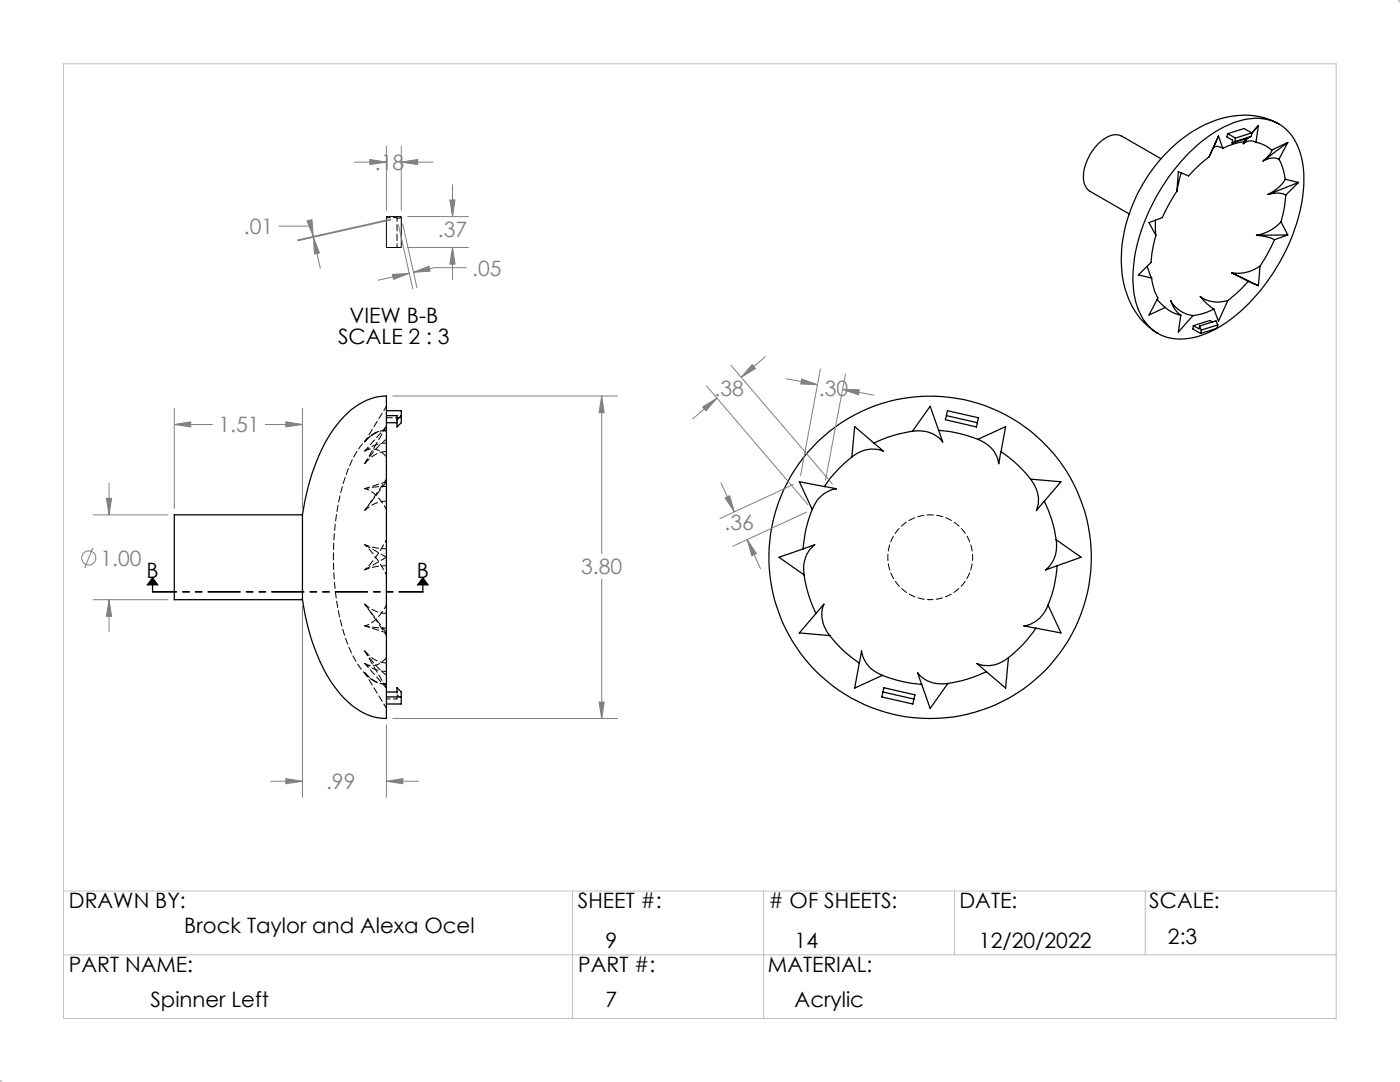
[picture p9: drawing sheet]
<svg xmlns="http://www.w3.org/2000/svg" width="279mm" height="216mm" viewBox="0 0 279 216" stroke-linecap="round" stroke-linejoin="round" font-family="sans-serif">
<g fill="none" stroke="#000" stroke-width=".25">
<path d="M231.7 31.7l-7.8-4.5a3.4 3.4 0 0 0-3.9 .8 9.6 9.6 0 0 0-3.7 8.4l.5 1 .7 .8 7.9 4.5M234.9 38.2l-1.6 2.5-1.3 2.7-2.7 1 1.4 2.6M235.8 34.5l-.9 3.7M241.3 31.3l-2.1 1.8-2 2-2-.8-.3 3.9M242.2 29.4l-.9 1.9M242.2 29.4l.8-.2 1.1 .4M243.2 27.2l.9 2.4M243.2 27.2l-1.9 4.1M243.2 27.2l-1 2.2M245 26.7l-.1 .6 1.1 .7-.1 .5M245 26.7l1.6 .9M246.5 28.3l-.6 .2"/>
<path d="M246.6 27.6l-.1 .7M248.2 28.3a13.7 13.7 0 0 0-4.1 1.3M248.2 28.3l.4-.3-.5 .7M248.8 27.6l-.6 .7M249 27.6l-.9 1.1M249.7 27.2l-3.2 1.1M249.7 27.2l-.5 .3-3.3 1M249.8 26.5l-1.5-.9-3.3 1.1M249.8 26.5l-3.2 1.1M249.8 26.5l-.1 .7M250.6 28.4a6.4 6.4 0 0 1 3.2 1.6M250.6 28.4a2.15 2.15 0 0 0-2.5 .3"/>
<path d="M251.1 25l-.5 3.4M251.1 25l-1.3 1.5M251.1 25l-1.3 1.6M253.1 38.8l2-.3 1.5 .4M253.8 30l-.2 .6-1.5 1.5M254.9 24.6a15.3 15.3 0 0 0-13.4-.2 30.2 30.2 0 0 0-15.3 16.2 25.7 25.7 0 0 0-1.4 17.7 14 14 0 0 0 6.3 8.2M255 24.6l.2 .1M255.2 31.8a10.7 10.7 0 0 1 1.3 4M255.2 31.8a3.4 3.4 0 0 0-3.1 .3M256.5 35.8a7.6 7.6 0 0 1-3.4 3M256.5 35.8l2.7 .6M256.6 38.9a24.8 24.8 0 0 1-.9 5.4"/>
<path d="M257 28.4l-1.8 3.4M257 28.4l-3.2 1.6M257 28.4l-4.9 3.7M259.2 36.4l-2.6 2.5M259.2 36.4l-6.1 2.4M229 53.1l.8 2.4M229.8 55.5a11 11 0 0 0 1.3 4l-1.8 3.4 3.3-1.6M230.6 43.9l.1 3.1M230.7 47l-.8 3.4-.2 2-2.5 2.5 2.6 .6M231 59.7l1.6 1.6M245 60a6.2 6.2 0 0 1-5.5-.8l1.1 1.1 1.7 1.4M245 60l-1.8 4.1-.9-2.4"/>
<path d="M245.8 54.4l3.3 1.8M245.8 54.4l5.3 2.6M249.1 56.2l-1.5 1.5-2.6 2.3M249.1 56.2l2 .8M250.8 47l2 .3 1.6 .5M251.5 53.1a7.7 7.7 0 0 1-5.7 1.3M251.5 53.1l-.4 3.9M254.4 47.8l-1.4 2.8-1.5 2.5M255.7 44.3a8.7 8.7 0 0 1-4.9 2.7M255.7 44.3l1.3 2.6M257 46.9l-2.6 .9M257 46.9l-6.2 .1"/>
<path d="M232.6 61.3a6.5 6.5 0 0 0 3.1 1.6M235.7 62.9l-1.2-1.1-.9-1.9a5.9 5.9 0 0 0 4.5 3.1M235.7 62.9l-.5 3.4 2.9-3.3M238.2 65l-.1 .7 1.5 .8M238.2 65l1.1 .6 .1-.5M239.4 65.1l.3 .8M239.7 65.9l-.1 .6M242 64.2l-.6-.2-3.2 1M242.3 61.7a11.5 11.5 0 0 1-4.2 1.3M242.9 65.5a36.8 36.8 0 0 0 15.6-20.1 24.8 24.8 0 0 0 1-14.8 8.8 8.8 0 0 0-9.8-6.9 20.3 20.3 0 0 0-11.6 6.1 39.1 39.1 0 0 0-11.9 23.6 15.7 15.7 0 0 0 2.4 10.9 8.8 8.8 0 0 0 9.1 3.2l3.1-1 1.9-.9M243 64.8l-3.3 1.1M243 64.8l-.3-.8-3.3 1.1"/>
<path d="M243 64.8l-.1 .7-3.3 1M77.1 82h3v2.3l-.9 .9v-2.3h-2.1M77.1 84.3h2.1M80.1 82.9l-.9 .8M164.5 97.1l2.4 .4a6.1 6.1 0 0 0-4.8 4.2M164.5 97.1l-5-1 2.6 5.6M170 91.2a25.1 25.1 0 0 0-5.5 5.9M174.4 88.4l1.9 1.6a6.1 6.1 0 0 0-6.3 1.2M174.4 88.4l-3.8-3.3-.6 6.1M182.1 86a26.5 26.5 0 0 0-7.7 2.4M187.3 85.9l.8 2.3a6.2 6.2 0 0 0-6-2.2M187.3 85.9a26.4 26.4 0 0 1 7.9 1.8"/>
<path d="M187.3 85.9l-1.7-4.8-3.5 4.9M188.9 82.9l.2-.9 6.2 1.4-.2 .9M188.9 82.9l6.2 1.4M188.9 82.9l-.2 .8 6.2 1.5 .2-.9M195.2 87.7a6.1 6.1 0 0 1 4.1 4.8l.5-2.4M195.2 87.7l5.5-2.6-.9 5M199.8 90.1a26.1 26.1 0 0 1 5.9 5.5M205.7 95.6a6.3 6.3 0 0 1 1.1 6.3l1.6-1.9M205.7 95.6l6 .5-3.3 3.9M30.4 115.3l1.1 1.4h-2.1zM30.4 115.3v2.8M60.4 102.7a40.7 40.7 0 0 1 6.2-17 14.2 14.2 0 0 1 9.7-6.6l.8-.1v64.3a10.7 10.7 0 0 1-7.8-3.4 28.8 28.8 0 0 1-7.4-13.3l-1-4.1-.5-2.8"/>
<path d="M60.4 102.7v17M60.4 102.7h-25.6v17h25.6M84.4 115.3l1 1.4h-2zM84.4 115.3v2.8M160.3 109.5l2.3-.8a6.3 6.3 0 0 0-2.1 6M160.3 109.5l-4.8 1.7 5 3.5M160.5 114.7a25.6 25.6 0 0 0 2.3 7.7M162.1 101.7a24.9 24.9 0 0 0-1.8 7.8M208.4 100a25.6 25.6 0 0 1 2.4 7.7M210.8 107.7a6.3 6.3 0 0 1-2.1 6l2.3-.8M210.8 107.7l5 3.5-4.8 1.7M211 112.9a23.7 23.7 0 0 1-1.8 7.9"/>
<path d="M77.1 139.1h3M77.1 138.1h2.1v-.9l.9 .9v2.4h-3M162.8 122.4l1.6-1.9a6.3 6.3 0 0 0 1.2 6.3M162.8 122.4l-3.3 3.9 6.1 .5M165.6 126.8a24.3 24.3 0 0 0 5.9 5.5M171.5 132.3l.4-2.4a6.1 6.1 0 0 0 4.2 4.9M171.5 132.3l-.9 5 5.5-2.5M176.1 134.8a26.4 26.4 0 0 0 7.8 1.8M176.2 138.1l6.2 1.4M176.2 138.1l-.2 1 6.2 1.4 .2-1M176.2 138.1l.2-.9 6.2 1.4-.2 .9M189.2 136.4a6.2 6.2 0 0 1-6.1-2.2l.8 2.4"/>
<path d="M189.2 136.4l-3.6 5-1.7-4.8M196.8 134a26.5 26.5 0 0 1-7.6 2.4M201.3 131.2a6.1 6.1 0 0 1-6.3 1.2l1.8 1.6M201.3 131.2l-.6 6.1-3.9-3.3M206.7 125.3a25.1 25.1 0 0 1-5.4 5.9M209.2 120.8a6.1 6.1 0 0 1-4.9 4.1l2.4 .4M209.2 120.8l2.5 5.5-5-1"/>
<circle cx="185.6" cy="111.2" r="32.2"/>
</g>
<path d="M72.8 88.2a5.9 5.9 0 0 1 4.3-2.4M72.8 92.5a5.9 5.9 0 0 1 4.3-2.4M72.8 108.7l4.3 2.5M72.8 113.7l4.3-2.5M72.8 134.2a5.9 5.9 0 0 0 4.3 2.3M72.8 129.9a5.9 5.9 0 0 0 4.3 2.4M74.7 135.9l.3 .2M77.1 136.3l-.4 .1a4.2 4.2 0 0 1-3.4-1.6l-.5-.6" fill="none" stroke="#000" stroke-width=".2" stroke-dasharray="1.3 .6"/>
<path d="M72.8 101.9l4.3-5.8M72.8 120.5l4.3 5.8" fill="none" stroke="#000" stroke-width=".2" stroke-dasharray="1.3 .6" stroke-dashoffset="-.1"/>
<path d="M79.2 43.6l.9-.2M72.8 97.5l2.1-.3 2.2-.1M75 86.3a12.7 12.7 0 0 0-5.3 6.9 48.1 48.1 0 0 0-3.2 18M77.1 86h-.4a3.1 3.1 0 0 0-1.9 .4M77.1 101.7a7.8 7.8 0 0 0-4.3-4.2M72.8 124.9l2.1 .3 2.2 .1M77.1 120.7a7.8 7.8 0 0 1-4.3 4.2" fill="none" stroke="#000" stroke-width=".2" stroke-dasharray="1.3 .6" stroke-dashoffset=".4"/>
<path d="M72.8 97.5l4.3-1.4M72.8 88.2l4.3-7.1M72.8 113.7l2.1-.6 2.2-.2M72.8 108.7l2.1 .6 2.2 .2M72.8 134.2l4.3 7.1M72.8 124.9l4.3 1.4" fill="none" stroke="#000" stroke-width=".2" stroke-dasharray="1.3 .6" stroke-dashoffset=".3"/>
<path d="M72.8 90a7.1 7.1 0 0 1 4.3-1.6M72.8 90l4.3-4.9M77.1 87.7a19.4 19.4 0 0 0-4.3 4.8M72.8 132.4a7.1 7.1 0 0 0 4.3 1.6M72.8 132.4l4.3 4.9M77.1 134.7a19.4 19.4 0 0 1-4.3-4.8" fill="none" stroke="#000" stroke-width=".2" stroke-dasharray="1.3 .6" stroke-dashoffset=".2"/>
<path d="M72.8 92.5l4.3-7.4M77.1 91.2a3.3 3.3 0 0 0-4.3-1.2M80.1 83.4h-3M72.8 101.9a6.5 6.5 0 0 1 4.3-1.9M72.8 120.5a6.5 6.5 0 0 0 4.3 1.9M72.8 129.9l4.3 7.4M77.1 131.2a3.3 3.3 0 0 1-4.3 1.2" fill="none" stroke="#000" stroke-width=".2" stroke-dasharray="1.3 .6" stroke-dashoffset=".1"/>
<path d="M79.2 49.4v-6M79.2 43.4h-2.1M74.3 86.7l-1.5 1.5M79.2 139.5h-2.1" fill="none" stroke="#000" stroke-width=".2" stroke-dasharray="1.3 .6" stroke-dashoffset=".5"/>
<path d="M77.1 95.6l-4.3 6.3M77.1 126.8l-4.3-6.3M79.2 138.6l.9 .9" fill="none" stroke="#000" stroke-width=".2" stroke-dasharray="1.3 .6" stroke-dashoffset=".6"/>
<path d="M66.5 111.2a45.8 45.8 0 0 0 4 19.8 12.2 12.2 0 0 0 3.8 4.7M77.1 107.7a22.3 22.3 0 0 1-4.3 6M77.1 114.7a22.3 22.3 0 0 0-4.3-6M185.6 119.7a8.5 8.5 0 0 1-7.4-12.5 8.5 8.5 0 0 1 14.5-.7 8.5 8.5 0 0 1-6.3 13.1l-.8 .1M79.2 139.5v-1.5" fill="none" stroke="#000" stroke-width=".2" stroke-dasharray="1.3 .6" stroke-dashoffset=".7"/>
<path d="M77.1 43.2h3v6.2h-3z" fill="none" stroke="#000" stroke-width=".2"/>
<g fill="none" stroke="#808080" stroke-width=".2">
<path d="M70.8 32.3h6.3M73.8 31.8l3.3 .5-3.3 .5zM77.1 29.2v12.7M80.1 32.3l3.3-.5v1zM80.1 29.2v12.7M80.1 32.3h6.3M89.8 39.9h1l-.5 3.3zM90.3 36.9v6.3M55.7 45.1h6.4l.4 2.1M61.3 44.1l1-.2 .2 3.3zM62.5 47.3l1.2 3.2-.9 .2zM62.5 47.3l1.4 6.3"/>
<path d="M78 43.7l-18.6 4.2M78 43.9l-18.6 4.1M78.3 54.8l3.4-.3-3.1 1.2zM79.5 44.9l2.9 12.7M80.4 44.7l2.8 12.7M81.4 43.2h12.1M81.4 49.4h12.1M81.7 54.5l-6.2 1.4M82.5 54.3l3.1-1.2 .2 1zM90.3 49.4l.5 3.3h-1zM90.3 49.4v6.3M93 53.4h-6.3l-4.2 .9"/>
<path d="M78.4 79h44.9M120.1 79l.5 3.3h-1zM120.1 79v31.5M141 77l20.3 23.7M143.1 79.4l-4.8 4.2M145.9 72.9l20.2 23.7M150.1 72.7l.7 .8-2.9 1.8zM152.8 71.2l-4.9 4.1M156.9 75.6l6.3 1.2M160 75.6l3.2 1.2-3.4-.2zM163.7 73.6l-3.9 21.3M168.1 77.7l3.4 .1-.2 1z"/>
<path d="M168.1 77.7l6.3 1.1M168.7 74.6l-4 21.2M21.2 99.4h1.1l-.5 3.3zM21.8 96.4v6.3M34.8 84.7l3.3-.5v1zM34.8 81.5v20M34.8 84.7h7.6M53 84.7h7.4M57 84.2l3.4 .5-3.4 .5zM60.4 81.5v20M140.2 81.2l2.9-1.8-2.2 2.6zM143.9 96.4l2.6 5.7"/>
<path d="M144.7 99.3l.9-.4 .9 3.2zM158.4 96.7l-14.7 6.8M18.5 109.3l-1.6 4M18.6 102.7h14.9M18.6 119.7h14.9M21.8 119.7l.5 3.3h-1.1zM21.8 119.7v6.3M120.1 115.5v27.9M149.1 107.7l1.9 2.8-1 .4zM149.1 107.7l2.7 5.8M160.9 102.2l-14.7 6.8M60.4 120.9v38.2"/>
<path d="M54 155.9h6.4M57 155.4l3.4 .5-3.4 .5zM77.1 155.9l3.3-.5v1zM77.1 144.6v14.5M77.1 155.9h6.4M78.4 143.4h44.9M119.6 140.1h1l-.5 3.3z"/>
<circle cx="17.7" cy="111.3" r="1.42"/>
</g>
<g fill="none" stroke="#c0c0c0" stroke-width=".2">
<path d="M279.3 0l.1 .1M279.4 -.1v.6M279.4 0l-.4 .4M12.7 12.7h254v190.5h-254zM278.9 0h.5M12.7 177.8h254M114.3 177.8v25.4M152.4 177.8v25.4M190.5 177.8v12.7M228.6 177.8v12.7M12.7 190.5h254M-.1 215.9h.6"/>
<path d="M0 215.8l.1 .1M0 215.4v.5M.4 215.5l-.4 .4"/>
</g>
<path d="M30.5 118.1h53.9" fill="none" stroke="#000" stroke-width=".35" stroke-dasharray="6.3 1.3 1.3 1.3 1.3 1.3" stroke-dashoffset="1.6"/>
<path d="M30.4 115.3l1.1 1.4h-2.1zM84.4 115.3l1 1.4h-2z" fill="#000"/>
<path d="M120.1 79l.5 3.3h-1zM119.6 140.1h1l-.5 3.3zM21.2 99.4h1.1l-.5 3.3zM21.8 119.7l.5 3.3h-1.1zM57 84.2l3.4 .5-3.4 .5zM34.8 84.7l3.3-.5v1zM77.1 155.9l3.3-.5v1zM57 155.4l3.4 .5-3.4 .5zM160 75.6l3.2 1.2-3.4-.2zM168.1 77.7l3.4 .1-.2 1zM149.1 107.7l1.9 2.8-1 .4zM144.7 99.3l.9-.4 .9 3.2zM150.1 72.7l.7 .8-2.9 1.8zM140.2 81.2l2.9-1.8-2.2 2.6zM89.8 39.9h1l-.5 3.3zM90.3 49.4l.5 3.3h-1zM80.1 32.3l3.3-.5v1zM73.8 31.8l3.3 .5-3.3 .5zM78.3 54.8l3.4-.3-3.1 1.2zM82.5 54.3l3.1-1.2 .2 1zM61.3 44.1l1-.2 .2 3.3zM62.5 47.3l1.2 3.2-.9 .2z" fill="#808080"/>
<g font-size="4.2" fill="#808080">
<text x="74.8" y="33.9">.18</text>
<text x="48.7" y="46.7">.01</text>
<text x="87.4" y="47.3">.37</text>
<text x="94.2" y="55">.05</text>
<text x="142.6" y="78.9">.38</text>
<text x="163.4" y="78.9">.30</text>
<text x="43.6" y="86.3">1.51</text>
<text x="144.6" y="105.8">.36</text>
<text x="20.1" y="112.9">1.00</text>
<text x="116" y="114.6">3.80</text>
<text x="65.1" y="157.5">.99</text>
</g>
<g font-size="4.2">
<text x="69.8" y="64.4">VIEW B-B</text>
<text x="67.5" y="68.6">SCALE 2 : 3</text>
<text x="29.3" y="115.3">B</text>
<text x="83.2" y="115.3">B</text>
<text x="13.8" y="181.2">DRAWN BY:</text>
<text x="115.3" y="181.2">SHEET #:</text>
<text x="153.4" y="181.2"># OF SHEETS:</text>
<text x="191.5" y="181.2">DATE:</text>
<text x="229.4" y="181.2">SCALE:</text>
<text x="36.8" y="186.1">Brock Taylor and Alexa Ocel</text>
<text x="120.9" y="189.1">9</text>
<text x="158.6" y="189.1">14</text>
<text x="195.4" y="189.1">12/20/2022</text>
<text x="233.1" y="188.4">2:3</text>
<text x="13.8" y="193.9">PART NAME:</text>
<text x="115.4" y="193.9">PART #:</text>
<text x="153.2" y="193.9">MATERIAL:</text>
<text x="30" y="201">Spinner Left</text>
<text x="120.9" y="201">7</text>
<text x="158.6" y="201">Acrylic</text>
</g>
</svg>
